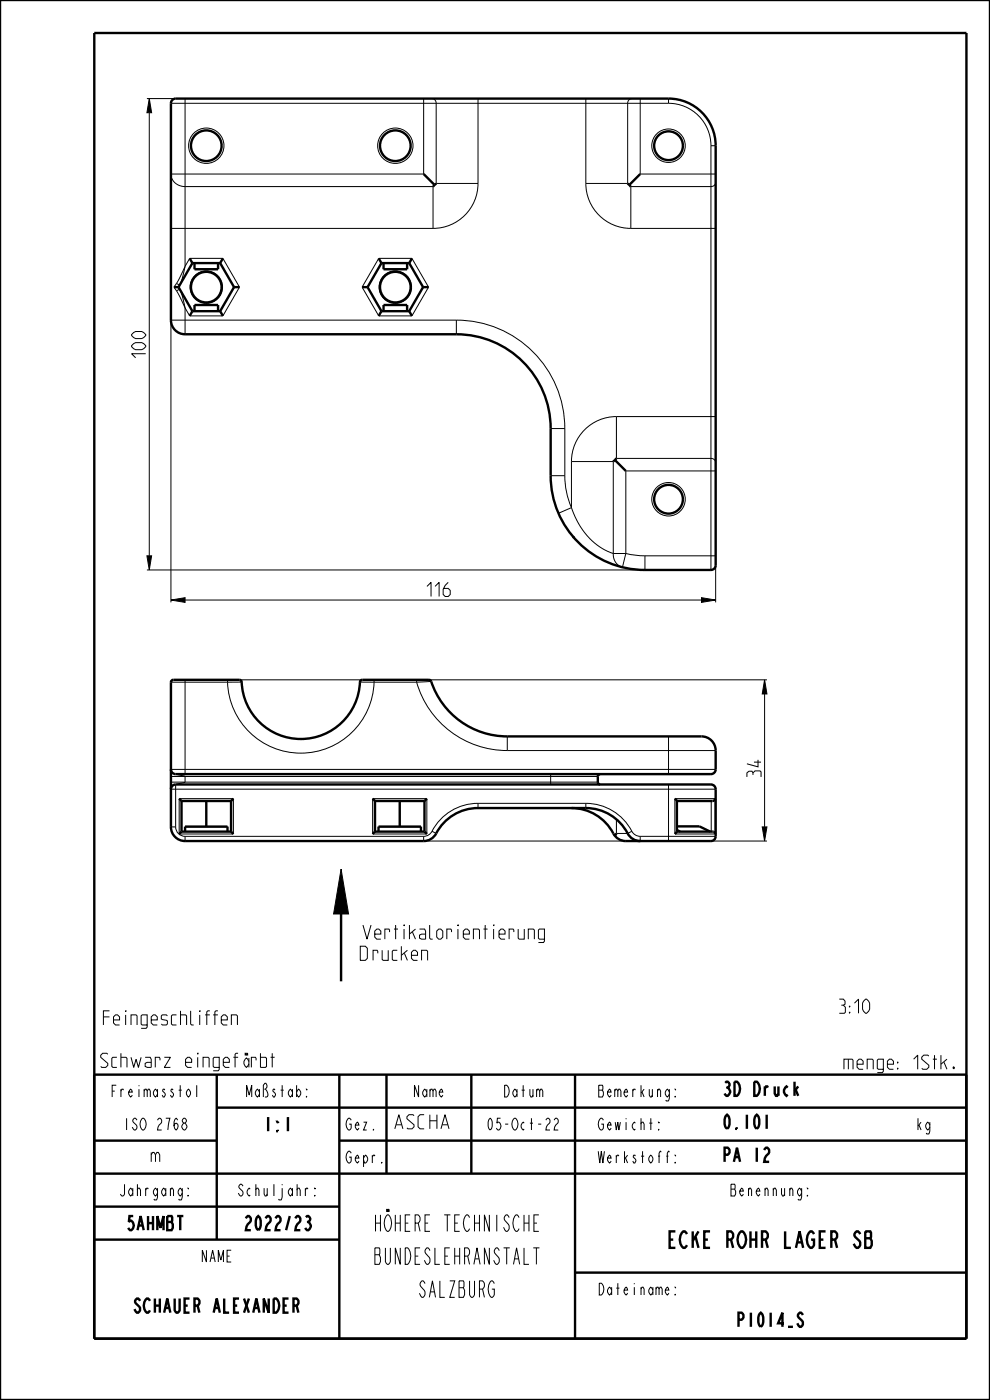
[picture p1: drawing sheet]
<svg xmlns="http://www.w3.org/2000/svg" width="210mm" height="297mm" viewBox="0 0 210 297" stroke-linecap="round" stroke-linejoin="round" font-family="sans-serif">
<path d="M31.7 20.9l.5 3h-1zM31.2 117.9h1l-.5 3zM36.3 127.3l3-.5v1zM148.8 126.8l3 .5-3 .5zM162.2 144.2l.5 3h-1zM161.7 175.4h1l-.5 3zM72.4 184.4l1.5 9.5h-3.1z" fill="#000"/>
<g fill="none" stroke="#000" stroke-width=".21">
<path d="M31.2 20.9h6.1M31.7 20.9l.5 3h-1zM31.7 23.9v94M36.3 21.9h105.5M39.3 20.9v35.6M89.9 20.9v16h-53.6a2.85 2.85 0 0 0 3 2.7h52.6v8.9M91.6 20.9l.6 .3 .3 .6v17.1h8.9M101.4 38.9a9.5 9.5 0 0 1-9.5 9.6M101.4 20.9v18M124.3 38.9a9.5 9.5 0 0 0 9.5 9.6M124.3 20.9v18M134 20.9l-.6 .3-.3 .6v17.1h-8.8"/>
<path d="M135.8 20.9v16h16M141.8 21.9a9 9 0 0 1 9 9M141.8 20.9v1M150.8 30.9h1M150.8 30.9v90M151.8 38.7l-.2 .6-.7 .3h-17.1v8.9M36.3 48.5h55.6M39.3 56.5a11.3 11.3 0 0 1-1.2 3.9l-.6-.3M39.3 56.5l-1.8 3.6M39.3 56.5l.9-1.7h7.1l3.5 6.1-3.5 6.1h-7.1l-.9-1.7M41.3 57.1h5M80.3 54.8h7.1l3.5 6.1-3.5 6.1h-7.1l-3.5-6.1z"/>
<path d="M81.4 57.1h5M133.8 48.5h18M37.5 61.7l.6-.3a10.8 10.8 0 0 1 1.2 3.9M37.5 61.7l1.8 3.6M37.5 60.1l-.6 .8 .6 .8M39.3 65.3v5.6M41.3 64.8h5M81.4 64.8h5M96.8 67.9a23 23 0 0 1 23 23M96.8 67.9v3M96.8 67.9h-60.5v59.9M116.8 90.9h3"/>
<path d="M119.8 90.9v10M121.2 97.9h8.9v19.5M121.2 97.9v9.8M130.8 88.4a9.5 9.5 0 0 0-9.6 9.5M130.8 88.4h21M130.8 88.4v8.8h20.1l.7 .4 .2 .5M151.8 99.9h-19v17.5M31.2 117.9h1l-.5 3zM116.8 100.9h3M119.8 100.9a17 17 0 0 0 1.4 6.8M121.2 107.7a14.7 14.7 0 0 0 8.9 9.7M121.2 107.7l-2.7 1.2"/>
<path d="M130.1 117.4a2.75 2.75 0 0 0 1.9 2.9l.8-2.9M130.1 117.4h2.7M132.8 117.4l1.7 .4 2.3 .1M136.8 117.9h15M136.8 117.9v3h-105.6M151.8 119.9v7.9M36.3 127.3l3-.5v1zM39.3 127.3h109.5M148.8 126.8l3 .5-3 .5zM36.3 144.7h12M39.3 144.2v20M48.3 144.7a15.6 15.6 0 0 0 15.5 15.1 15.6 15.6 0 0 0 15.5-15.1"/>
<path d="M48.3 144.2v.5M50.8 144.2h26M51.3 144.7h-3M76.3 144.7h3M79.3 144.2v.5M79.3 144.7h9.1M88.4 144.7a20 20 0 0 0 19.2 14.5M88.4 144.2v.5M91 144.2h71.7M91.5 144.6l-3.1 .1M107.6 159.2h44.2M107.6 156.2v3"/>
<path d="M141.8 156.2v8M162.2 144.2l.5 3h-1zM162.2 147.2v28.2M36.3 175.4h1M36.3 167.4h115.5M36.3 165.9h90.5M36.3 164.7h90.5M36.3 163.2h115.5M37.3 175.4a2 2 0 0 0 2 2M37.3 164.2l2 .5-.1 1.3-1.9 .4v9M38 169.4h11.5v7.5h-11.5zM39.3 177.4v1"/>
<path d="M39.3 177.4h50.6M39.3 175.4h9M79 169.4h11.5v7.5h-11.5zM80.3 175.4h9M89.9 177.4v1h42.9M91.6 176.3a2 2 0 0 1-1.7 1.1M91.6 176.3l.9 .5M101.4 170.4a11 11 0 0 0-9.8 5.9M101.4 170.4v1M101.4 170.4h22.9M116.8 164.2v2.2M124.3 170.4a11 11 0 0 1 9.7 5.9"/>
<path d="M124.3 170.4v1M130.8 173.8v3h2.3l.9-.5M134 176.3a2 2 0 0 0 1.8 1.1M135.8 177.4v1M135.8 177.4h16M141.8 166.4v12M143.2 169.4h8.5v7.5h-8.5zM143.6 175.3h4.8M150.8 178.4h11.9M150.9 169.9v6.5M161.7 175.4h1l-.5 3zM72.4 184.4l1.5 9.5h-3.1z"/>
<circle cx="43.8" cy="30.9" r="3.8"/>
<circle cx="83.9" cy="30.9" r="3.8"/>
<circle cx="141.8" cy="30.9" r="3.6"/>
<circle cx="43.8" cy="60.9" r="3.5"/>
<circle cx="83.9" cy="60.9" r="3.5"/>
<circle cx="141.8" cy="105.9" r="3.6"/>
</g>
<g fill="none" stroke="#000" stroke-width=".51">
<path d="M0 0h210v297h-210zM20 7h185v277h-185zM36.6 21.2l.7-.3h104.5a10 10 0 0 1 10 10v89a1 1 0 0 1-1 1h-14a20 20 0 0 1-20-20v-10a20 20 0 0 0-20-20h-57.5a3 3 0 0 1-3-3v-46zM89.9 36.9l2.2 2.3M92.1 39.2l-.2 .4M92.5 38.9l-.4 .3M133.1 38.9l.4 .3M133.5 39.2l.3 .4M135.8 36.9l-2.3 2.3M40.2 54.8l.6 1M40.8 55.8l-2.9 5.1M40.8 55.8h5.9"/>
<path d="M41.3 55.8v1.3h5v-1.3M46.7 55.8l2.9 5.1M47.3 54.8l-.6 1M80.3 54.8l.6 1M80.9 55.8l-2.9 5.1M80.9 55.8h5.9M81.4 55.8v1.3h5v-1.3M86.8 55.8l2.9 5.1M87.4 54.8l-.6 1M37.9 60.9l2.9 5.1M37.9 60.9h-1M40.8 66l-.6 1"/>
<path d="M40.8 66h5.9M41.3 66v-1.3h5v1.3M46.7 66l.6 1M49.6 60.9l-2.9 5.1M49.6 60.9h1.2M76.8 60.9h1.2M78 60.9l2.9 5.1M80.9 66l-.6 1M80.9 66h5.9M81.4 66v-1.3h5v1.3M86.8 66l.6 1M89.7 60.9l-2.9 5.1"/>
<path d="M89.7 60.9h1.2M130.5 97.6l-.4 .3M130.5 97.6l2.3 2.3M130.8 97.2l-.3 .4M121.5 113.8l.1 .1M121.6 113.9l.2 .2M36.3 163.2a1 1 0 0 0 1 1h113.5a1 1 0 0 0 1-1v-4a3 3 0 0 0-3-3h-41.2a17.1 17.1 0 0 1-16.2-11.8l-.4-.2h-14.2l-.4 .3a12.6 12.6 0 0 1-12.6 12.3 12.6 12.6 0 0 1-12.6-12.3l-.4-.3h-14l-.5 .3v30.9a3 3 0 0 0 3 3h50.6a3 3 0 0 0 2.6-1.6 10 10 0 0 1 8.9-5.4h22.9a10.2 10.2 0 0 1 9.1 5.9 3 3 0 0 0 2.4 1.1M36.3 167.4a1 1 0 0 1 1-1h113.5a1 1 0 0 1 1 1v10a1 1 0 0 1-1 1h-18a3 3 0 0 1-2.7-1.6 10 10 0 0 0-8.9-5.4M38 169.4l.5 .5M38.5 169.9v6.5M38.5 176.4l-.5 .5M38.5 176.4h10.5"/>
<path d="M38.5 169.9h10.5M39.3 176.4v-1h9v1M43.8 169.9v5.5M49 169.9v6.5M49 176.4l.5 .5M49.5 169.4l-.5 .5M79 169.4l.5 .5M79.5 169.9v6.5M79.5 176.4h10.5M79.5 169.9h10.5M79.5 176.4l-.5 .5M80.3 176.4v-1h9v1"/>
<path d="M84.8 169.9v5.5M90 176.4l.5 .5M90 169.9v6.5M90.5 169.4l-.5 .5M127.3 164.2l-.4 .3-.1 .2 .1 1.5 .4 .2M130.8 176.8l-.3 .6M143.2 169.4l.4 .5M143.6 176.5l-.4 .4M143.6 176.5l7.5-.1 .4 .2 .2 .3M143.6 175.3h4.7l2.3 1.1M143.6 176.1l.7 .3M143.6 169.9v6.6"/>
<path d="M151.7 169.4l-.2 .3-.3 .2h-7.6M72.4 193.9v14.3M20 228h185v56M46 235h159M46 228v35M72 228v56M82 228v21M100 228v21M122 228v56M20 242h26M20 249h185M20 256h52"/>
<path d="M72 242h133M20 263h52M122 270h83"/>
<circle cx="43.8" cy="30.9" r="3.3"/>
<circle cx="83.9" cy="30.9" r="3.3"/>
<circle cx="141.8" cy="30.9" r="3.1"/>
<circle cx="43.8" cy="60.9" r="3.3"/>
<circle cx="83.9" cy="60.9" r="3.3"/>
<circle cx="141.8" cy="105.9" r="3.1"/>
</g>
<g font-size="4.6">
<text x="77.1" y="261.2">HÖHERE TECHNISCHE</text>
<text x="77.1" y="268.2">BUNDESLEHRANSTALT</text>
<text x="138.9" y="264.7">ECKE ROHR LAGER SB</text>
<text x="87.6" y="275.2">SALZBURG</text>
</g>
<g font-size="3.9">
<text x="30.9" y="75.9" transform="rotate(-90 30.9 75.9)">100</text>
<text x="90.6" y="126.5">116</text>
<text x="161.4" y="164.8" transform="rotate(-90 161.4 164.8)">34</text>
<text x="76.4" y="199.2">Vertikalorientierung</text>
<text x="76.4" y="203.7">Drucken</text>
<text x="176" y="215">3:10</text>
<text x="21.4" y="217.4">Feingeschliffen</text>
<text x="21.4" y="226.4">Schwarz eingefärbt</text>
<text x="178.4" y="226.8">menge: 1Stk.</text>
<text x="153.2" y="232.5">3D Druck</text>
<text x="55.5" y="240">1:1</text>
<text x="83.2" y="239.5">ASCHA</text>
<text x="153.2" y="239.5">0.101</text>
<text x="31.6" y="246.5">m</text>
<text x="153.2" y="246.5">PA 12</text>
<text x="26" y="261">5AHMBT</text>
<text x="50.8" y="261">2022/23</text>
<text x="26.1" y="278.5">SCHAUER ALEXANDER</text>
<text x="155.3" y="281.5">P1014_S</text>
</g>
<g font-size="3.3">
<text x="22.3" y="232.7">Freimasstol</text>
<text x="51.2" y="232.7">Maßstab:</text>
<text x="87.1" y="232.7">Name</text>
<text x="106.1" y="232.7">Datum</text>
<text x="127.1" y="232.7">Bemerkung:</text>
<text x="25.2" y="239.7">ISO 2768</text>
<text x="73.2" y="239.7">Gez.</text>
<text x="102.2" y="239.7">05-Oct-22</text>
<text x="127.1" y="239.7">Gewicht:</text>
<text x="194.2" y="239.7">kg</text>
<text x="73.2" y="246.7">Gepr.</text>
<text x="127.1" y="246.7">Werkstoff:</text>
<text x="24.2" y="253.7">Jahrgang:</text>
<text x="49.2" y="253.7">Schuljahr:</text>
<text x="153.7" y="253.7">Benennung:</text>
<text x="42.1" y="267.7">NAME</text>
<text x="127.1" y="274.7">Dateiname:</text>
</g>
</svg>
